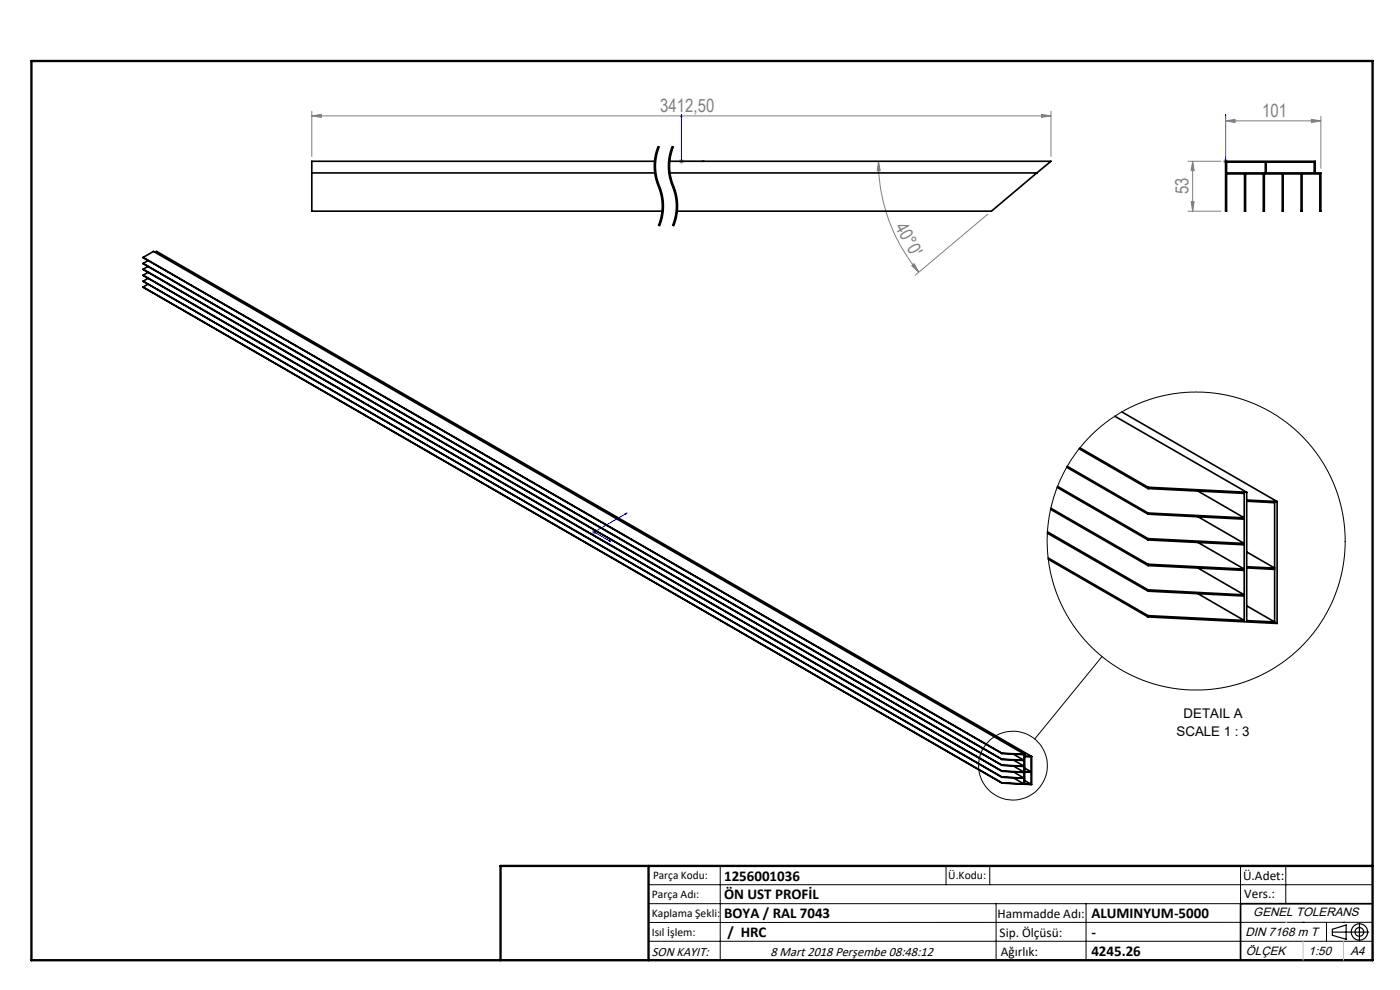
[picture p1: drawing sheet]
<svg xmlns="http://www.w3.org/2000/svg" width="297mm" height="210mm" viewBox="0 0 297 210" stroke-linecap="round" stroke-linejoin="round" font-family="sans-serif">
<path d="M139.8 31a11 11 0 0 0 0 8.5M139.8 39.5a11 11 0 0 1 0 8.5M142.8 31a11 11 0 0 0 0 8.5M142.8 39.5a11 11 0 0 1 0 8.5" fill="none" stroke="#000" stroke-width=".21" stroke-dasharray="6.3 1.3 1.3 1.3" stroke-dashoffset="3.9" stroke-linecap="butt"/>
<g fill="none" stroke="#000" stroke-width=".21">
<path d="M138.7 35.2l.3 2.5M139 32.8l-.3 2.4M139 37.7l.1 .5M139.1 35.2v.5M139.1 35.7l.3 1.9 .5 1.6M139.1 34.8v.4M139.1 32.3l-.1 .5M139.1 38.2l.8 2.2M139.6 30.9l-.5 1.4M139.8 31a12 12 0 0 0 .4 9.6 11 11 0 0 1-.4 7.4M139.9 39.2v.2zM139.9 31.1a10.8 10.8 0 0 0-.8 3.7"/>
<path d="M139.9 39.4l.4 .9M141.7 35.2l.3 2.5M142 32.8l-.3 2.4M142 37.7l.1 .5M142.1 35.2v.5M142.1 35.7l.3 1.9 .7 2.3M142.1 34.8v.4M142.1 32.3l-.1 .5M142.1 38.2l.8 2.2M142.6 30.9l-.5 1.4M142.8 31a12 12 0 0 0 .4 9.6 11 11 0 0 1-.4 7.4M142.9 31.1a10.8 10.8 0 0 0-.8 3.7"/>
<path d="M143.1 39.9l.2 .4M139.8 47.4l-.2 .5M139.9 40.4l.4 1.9M140.1 46.5l-.3 .9M140.3 40.3l.1 .5M140.3 42.3a10.8 10.8 0 0 1-.2 4.2M140.4 46.6l-.5 1.4M140.4 40.8l.2 1M140.6 41.8l.2 2.4M140.8 44.2l-.4 2.4M142.8 47.4l-.2 .5M142.9 40.4l.2 .5"/>
<path d="M143.1 40.9l.2 1.4M143.1 46.5l-.3 .9M143.1 47.6l-.2 .4M143.3 40.3l.3 1.5M143.3 42.3a10.8 10.8 0 0 1-.2 4.2M143.6 41.8l.2 2.4M143.8 44.2l-.3 1.9-.4 1.5M233.8 139.3l-14.3 17.5M137.6 187.7h153.6M137.6 191.7h153.6M137.6 199.7h153.6M152.8 183.7v20"/>
<path d="M200.7 183.7v4M210 183.7v4M211.3 191.7v12M230.4 191.7v12M263.2 183.7v20M272.8 183.7v8M276.4 195.6h.1M281.4 195.6v4.1M285 195.6h.1M291.2 195.6l-153.6 .1"/>
<circle cx="214.9" cy="162.4" r="7.3"/>
</g>
<g fill="none" stroke="#000" stroke-width=".25">
<path d="M282.6 197.7h7.8M282.6 197.1l3-.9v3l-3-.8zM288.4 195.8v3.8M106.2 203.7h185"/>
<circle cx="288.4" cy="197.7" r="1.74"/>
<circle cx="288.4" cy="197.7" r=".93"/>
</g>
<path d="M144.6 24.3l.1 .5h-.3zM144.6 24.3v9.9h4.9M149 34.1l.5 .1-.5 .1zM260 34.1v.2zM260 24.3v.5v-.5M260 34.2h.1M260 24.3v9.9M129.1 114.7l.2-.1 .2 .3zM132.6 109l.4-.2-.2 .3zM133 108.8l-7 4 3.5 2.1" fill="none" stroke="#00f" stroke-width=".21"/>
<g fill="none" stroke="#808080" stroke-width=".21">
<path d="M66.1 24.6l2.1-.3v.6zM66.1 23.6v9.6M66.1 24.6h156.9M144 34.2h1.1M144.2 33.9l.7 .7M144.6 33.7v1M144.9 33.9l-.7 .7M186.4 34.2l.3 2h-.6zM186.4 34.2a36.4 36.4 0 0 0 8.5 23.5M220.9 24.3l2.1 .3-2.1 .3zM223 23.6v9.6M252 34.2h7"/>
<path d="M253 34.2v10.6M253 34.2l.3 2h-.6zM259.5 34.2h1M259.6 33.9l.8 .7M260 25.6l2-.3v.7zM260 24.7v8.5M260 33.7v1M260 25.6h20.2M260.4 33.9l-.8 .7M278.2 25.3l2 .3-2 .4zM280.2 24.7v11M193.4 56.4l.5-.5 1 1.8z"/>
<path d="M209.5 45.4l-15.3 13M252 44.8h7M252.7 42.8h.6l-.3 2zM125.6 112.8h.9M125.7 112.5l.7 .7M126 112.4v1M126.4 112.5l-.7 .7"/>
</g>
<path d="M291.2 191.7h-28v12" fill="none" stroke="#000" stroke-width=".35"/>
<path d="M6.7 12.9h284.5v190.8h-284.5zM137.6 183.7v20M291.2 183.7h-185v20" fill="none" stroke="#000" stroke-width=".5"/>
<path d="M276.4 199.7v4M285 199.7v4" fill="none" stroke="#c0c0c0" stroke-width=".21"/>
<path d="M272.8 195.6h.1" fill="none" stroke="#c0c0c0" stroke-width=".25"/>
<path d="M223 34.2l-12.7 10.6" fill="none" stroke="#c0c0c0" stroke-width=".21" stroke-dasharray="15.2 1.3 1.3 1.3" stroke-dashoffset="8.9"/>
<g fill="#00f">
<path d="M149 34.1l.5 .1-.5 .1zM144.6 24.3l.1 .5h-.3z"/>
<path d="M129.1 114.7l.2-.1 .2 .3zM132.6 109l.4-.2-.2 .3z"/>
<path d="M260 34.1v.2zM260 24.3v.5z"/>
</g>
<g fill="#808080">
<path d="M220.9 24.3l2.1 .3-2.1 .3zM66.1 24.6l2.1-.3v.6z"/>
<path d="M252.7 42.8h.6l-.3 2zM253 34.2l.3 2h-.6z"/>
<path d="M186.4 34.2l.3 2h-.6zM193.4 56.4l.5-.5 1 1.8z"/>
<path d="M260 25.6l2-.3v.7zM278.2 25.3l2 .3-2 .4z"/>
</g>
<g fill="none" stroke="#000" stroke-width=".35">
<path d="M66.1 36.7h72.9M139 34.2h-72.9v10.6h74.4M142 34.2h81l-3 2.5M142 36.7h78M220 36.7l-9.7 8.1h-66.8M260 34.2h19v2.5h1.2v8.1h-.2v-7.9h-3.8v7.9h-.2v-7.9h-3.8v7.9h-.2v-7.9h-3.8v7.9h-.2v-7.9h-3.8v7.9h-.2v-7.9h-3.8v7.9h-.2zM260.2 34.4h8.2v2.3h-8.2zM268.6 34.4h10.2v2.3h-10.2zM30.4 54.6l2.2-1.3 184.8 106.7M30.4 54.6l182.1 105.2M30.4 55.9l182.1 105.1M30.4 57.1l182.1 105.2"/>
<path d="M30.4 55.9l182.1 105.2M30.4 58.4l182.1 105.2M30.4 59.6v.1M30.4 58.4l182.1 105.1M30.4 59.6l182.1 105.2M30.4 59.7l182.1 105.2M31.4 55.3l-1 .6M31.4 56.5l-1 .6M31.4 57.8l-1 .6M31.4 59l-1 .6M32.9 53.5l.3-.2 185.7 107.2M30.4 60.9l182.1 105.2"/>
<path d="M30.4 60.9l182.1 105.1M31.4 60.3l-1 .6M226.3 99.1l17.3 10M226.4 98.9l17.2 9.9M229 95.2l14.6 8.4M229.1 95l14.5 8.4M236.5 88.3l28 16.1M238 87.4l32.9 19M222.2 113.1l21.4 12.3M222.2 112.8l21.4 12.3M222.4 118.3l21.2 12.3M222.4 118.6l21.2 12.3"/>
<path d="M222.9 108l20.7 12M222.9 107.8l20.7 11.9M224.3 103.4l19.3 11.1M224.4 103.2l19.2 11.1M243.6 103.4v.2M243.6 108.8v.3M243.6 114.3v.2M243.6 119.7v.3M243.6 103.6l20.3 1.1v5.1M243.6 109.1l20.3 1v5.2M243.6 114.5l20.3 1.1v5.1M243.6 120l20.3 1v5.2"/>
<path d="M243.6 119.7l20.3 1M243.6 114.3l20.3 1M243.6 108.8l20.3 1M243.6 103.4l20.9 1M254.1 104.2l9.8 5.6M254.1 109.6l9.8 5.7M254.1 115.1l9.8 5.6M264.5 104.4v1.7l6.4 .3M264.5 106.3l5.9 .3v13.9l-5.9-.3zM264.5 117.1l5.9 3.4M270.9 106.4v25.8l-27.3-1.3M243.6 125.1v.3"/>
<path d="M243.6 130.6v.3M243.6 130.6l20.3 1M243.6 125.4l20.3 1v5.2M243.6 125.1l20.3 1.1M254.1 120.5l9.8 5.7M254.1 125.9l9.8 5.7M264.5 120.5l5.9 .3v11.1l-5.9-.3zM264.5 128.5l5.9 3.4M212.5 159.8h.1M212.5 159.8l4.7 .3v2.4M212.5 159.8l4.9 .2M215 160l2.2 1.3-4.7-.3"/>
<path d="M212.5 161v.1M212.5 162.3h.1M212.5 163.5v.1M212.5 164.8v.1M212.5 166v.1M212.5 166l4.7 .3M212.5 162.3l4.7 .3v1.2M212.5 163.6l4.7 .3v2.4M212.5 164.9l4.7 .2M212.5 163.5l4.7 .3M212.5 162.3l4.7 .2M212.5 161.1l4.7 .2"/>
<path d="M215 163.7l2.2 1.4-4.7-.3M215 161.2l2.2 1.3M215 162.5l2.2 1.3M215 165l2.2 1.3M217.4 160v.4l1.5 .1M217.4 163.7l1.4 .1v2.6M217.4 163.7h1.4M217.4 162.9l1.4 .8M217.4 165.6l1.4 .8M218.8 163.7v-3.2h-1.4v5.8l1.4 .1M218.9 160.5v5.9l-6.4-.3"/>
</g>
<circle cx="253.8" cy="114.8" r="31.6" fill="none" stroke="#000" stroke-width=".21"/>
<g font-size="3.9" fill="#808080">
<text x="140.1" y="23.7">3412,50</text>
<text x="267.8" y="24.8">101</text>
<text x="252.2" y="41.2" transform="rotate(-90 252.2 41.2)">53</text>
<text x="189.9" y="48.1" transform="rotate(61 189.9 48.1)">40°0'</text>
</g>
<g font-size="3.2">
<text x="153.6" y="190.8">ÖN UST PROFİL</text>
<text x="153.6" y="186.8">1256001036</text>
<text x="153.6" y="194.8">BOYA / RAL 7043</text>
<text x="231.5" y="194.8">ALUMINYUM-5000</text>
<text x="154.3" y="198.8">/ HRC</text>
<text x="231.5" y="198.7">-</text>
<text x="231.5" y="202.8">4245.26</text>
</g>
<g font-size="2.8">
<text x="251.1" y="152.3">DETAIL A</text>
<text x="249.6" y="156.2">SCALE 1 : 3</text>
<text x="263.7" y="186.7">Ü.Adet:</text>
<text x="263.9" y="190.5">Vers.:</text>
<text x="211.6" y="194.8">Hammadde Adı:</text>
<text x="138.3" y="202.8">SON KAYIT:</text>
<text x="163.4" y="202.8">8 Mart 2018 Perşembe 08:48:12</text>
<text x="212.1" y="198.7">Sip. Ölçüsü:</text>
<text x="212.3" y="202.7">Ağırlık:</text>
</g>
<g font-size="2.6">
<text x="265.9" y="194.4">GENEL TOLERANS</text>
<text x="264.2" y="198.5">DIN 7168 m T</text>
<text x="264.3" y="202.6">ÖLÇEK</text>
<text x="277.6" y="202.6">1:50</text>
<text x="286.5" y="202.6">A4</text>
</g>
<g font-size="2.5">
<text x="138.3" y="190.5">Parça Adı:</text>
<text x="138.5" y="186.5">Parça Kodu:</text>
<text x="201.2" y="186.5">Ü.Kodu:</text>
<text x="138.3" y="194.5">Kaplama Şekli:</text>
<text x="138.3" y="198.6">Isıl İşlem:</text>
</g>
</svg>
